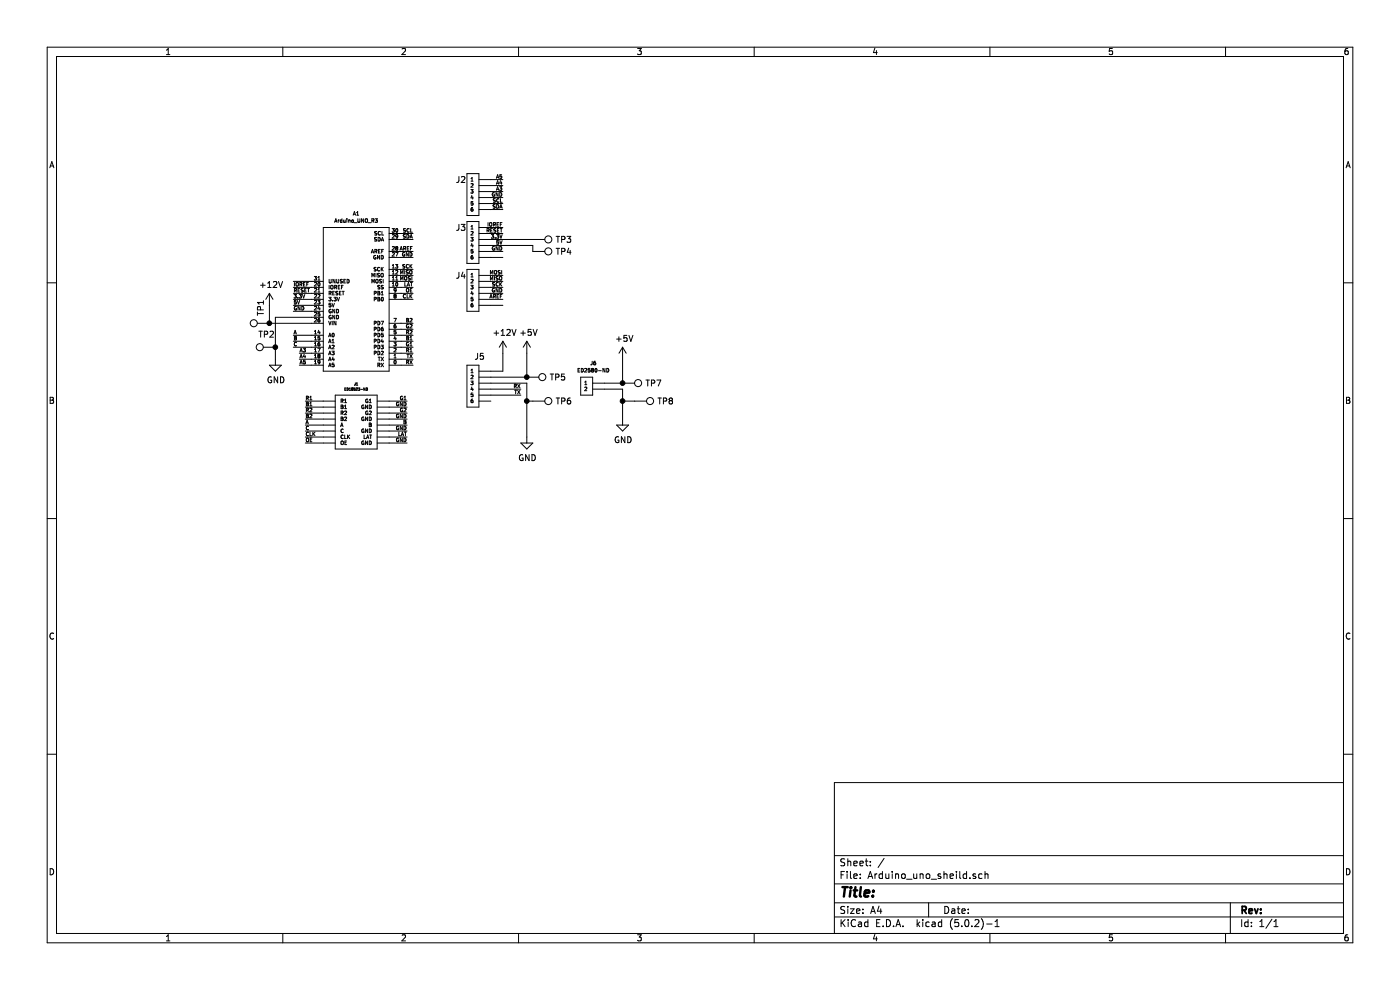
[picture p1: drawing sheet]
EESchema Schematic File Version 4
LIBS:Arduino_uno_sheild-cache
EELAYER 26 0
EELAYER END
$Descr A4 11693 8268
encoding utf-8
Sheet 1 1
Title ""
Date ""
Rev ""
Comp ""
Comment1 ""
Comment2 ""
Comment3 ""
Comment4 ""
$EndDescr
Wire Wire Line
	2250 2550 2250 2700
$Comp
L power:+12V #PWR01
U 1 1
P 2250 2550
F 0 "#PWR01" H 2250 2400 50  0001 C CNN
F 1 "+12V" H 2265 2723 50  0000 C CNN
F 2 "" H 2250 2550 50  0001 C CNN
F 3 "" H 2250 2550 50  0001 C CNN
	1    2250 2550
	1    0    0    -1  
$EndComp
$Comp
L power:GND #PWR02
U 1 1
P 2300 3000
F 0 "#PWR02" H 2300 2750 50  0001 C CNN
F 1 "GND" H 2305 2827 50  0000 C CNN
F 2 "" H 2300 3000 50  0001 C CNN
F 3 "" H 2300 3000 50  0001 C CNN
	1    2300 3000
	1    0    0    -1  
$EndComp
$Comp
L Arduino_uno_sheild-rescue:6posheader-JPL_Robotics_Lib J5
U 1 1
P 3900 3400
F 0 "J5" H 4006 3823 50  0000 C CNN
F 1 "6posheader" H 4100 3900 50  0001 C CNN
F 2 "JPL Robotics:455-1708-ND" H 3900 3400 50  0001 C CNN
F 3 "" H 3900 3400 50  0001 C CNN
	1    3900 3400
	1    0    0    -1  
$EndComp
Wire Wire Line
	4200 2950 4200 3100
$Comp
L power:+12V #PWR03
U 1 1
P 4200 2950
F 0 "#PWR03" H 4200 2800 50  0001 C CNN
F 1 "+12V" H 4215 3123 50  0000 C CNN
F 2 "" H 4200 2950 50  0001 C CNN
F 3 "" H 4200 2950 50  0001 C CNN
	1    4200 2950
	1    0    0    -1  
$EndComp
$Comp
L power:+5V #PWR04
U 1 1
P 4400 2950
F 0 "#PWR04" H 4400 2800 50  0001 C CNN
F 1 "+5V" H 4415 3123 50  0000 C CNN
F 2 "" H 4400 2950 50  0001 C CNN
F 3 "" H 4400 2950 50  0001 C CNN
	1    4400 2950
	1    0    0    -1  
$EndComp
$Comp
L power:GND #PWR05
U 1 1
P 4400 3650
F 0 "#PWR05" H 4400 3400 50  0001 C CNN
F 1 "GND" H 4405 3477 50  0000 C CNN
F 2 "" H 4400 3650 50  0001 C CNN
F 3 "" H 4400 3650 50  0001 C CNN
	1    4400 3650
	1    0    0    -1  
$EndComp
Wire Wire Line
	4100 3100 4200 3100
Wire Wire Line
	4100 3150 4400 3150
Wire Wire Line
	4400 2950 4400 3150
Wire Wire Line
	4400 3200 4100 3200
Wire Wire Line
	4400 3200 4400 3350
Wire Wire Line
	4100 3250 4350 3250
Wire Wire Line
	4100 3300 4350 3300
Text Label 4350 3250 2    30   ~ 0
RX
Text Label 4350 3300 2    30   ~ 0
TX
Wire Wire Line
	2250 2700 2600 2700
Wire Wire Line
	2600 2650 2300 2650
Wire Wire Line
	2300 2650 2300 2900
Wire Wire Line
	2600 2850 2450 2850
Wire Wire Line
	2600 2800 2450 2800
Wire Wire Line
	2600 2900 2450 2900
Text Label 2450 2800 0    30   ~ 0
A
Text Label 2450 2850 0    30   ~ 0
B
Text Label 2450 2900 0    30   ~ 0
C
Wire Wire Line
	3350 3050 3450 3050
Wire Wire Line
	3350 3000 3450 3000
Wire Wire Line
	3350 2950 3450 2950
Wire Wire Line
	3350 2900 3450 2900
Wire Wire Line
	3350 2850 3450 2850
Wire Wire Line
	3350 2800 3450 2800
Wire Wire Line
	3350 2750 3450 2750
Wire Wire Line
	3350 2700 3450 2700
Text Label 3450 3050 2    30   ~ 0
RX
Text Label 3450 3000 2    30   ~ 0
TX
Text Label 3450 2950 2    30   ~ 0
R1
Text Label 3450 2900 2    30   ~ 0
G1
Text Label 3450 2850 2    30   ~ 0
B1
Text Label 3450 2800 2    30   ~ 0
R2
Text Label 3450 2750 2    30   ~ 0
G2
Text Label 3450 2700 2    30   ~ 0
B2
$Comp
L Arduino_uno_sheild-rescue:Arduino_UNO_R3-JPL_Robotics_Lib A1
U 1 1
P 2350 3250
F 0 "A1" H 2975 4718 30  0000 C CNN
F 1 "Arduino_UNO_R3" H 2975 4658 30  0000 C CNN
F 2 "JPL Robotics:Arduino Uno Sheild" H 2350 3250 30  0001 C CNN
F 3 "" H 2350 3250 30  0001 C CNN
	1    2350 3250
	1    0    0    -1  
$EndComp
Wire Wire Line
	3350 2500 3450 2500
Wire Wire Line
	3350 2450 3450 2450
Wire Wire Line
	3350 2400 3450 2400
Text Label 3450 2400 2    30   ~ 0
LAT
Text Label 3450 2450 2    30   ~ 0
OE
Text Label 3450 2500 2    30   ~ 0
CLK
$Comp
L Arduino_uno_sheild-rescue:ED2580-ND-JPL_Robotics_Lib J6
U 1 1
P 4900 3300
F 0 "J6" H 4956 3568 30  0000 C CNN
F 1 "ED2580-ND" H 4956 3508 30  0000 C CNN
F 2 "JPL Robotics:ED1501-ND" H 4900 3500 30  0001 C CNN
F 3 "" H 4900 3500 30  0001 C CNN
	1    4900 3300
	1    0    0    -1  
$EndComp
$Comp
L power:+5V #PWR06
U 1 1
P 5200 3000
F 0 "#PWR06" H 5200 2850 50  0001 C CNN
F 1 "+5V" H 5215 3173 50  0000 C CNN
F 2 "" H 5200 3000 50  0001 C CNN
F 3 "" H 5200 3000 50  0001 C CNN
	1    5200 3000
	1    0    0    -1  
$EndComp
Wire Wire Line
	5200 3000 5200 3200
Wire Wire Line
	5050 3200 5200 3200
$Comp
L power:GND #PWR07
U 1 1
P 5200 3500
F 0 "#PWR07" H 5200 3250 50  0001 C CNN
F 1 "GND" H 5205 3327 50  0000 C CNN
F 2 "" H 5200 3500 50  0001 C CNN
F 3 "" H 5200 3500 50  0001 C CNN
	1    5200 3500
	1    0    0    -1  
$EndComp
Wire Wire Line
	5050 3250 5200 3250
Wire Wire Line
	5200 3250 5200 3350
$Comp
L Arduino_uno_sheild-rescue:ED10523-ND-JPL_Robotics_Lib J1
U 1 1
P 2550 3750
F 0 "J1" H 2975 4293 20  0000 C CNN
F 1 "ED10523-ND" H 2975 4250 20  0000 C CNN
F 2 "JPL Robotics:16 pos 3M connector" H 2950 4300 20  0001 C CNN
F 3 "" H 2950 4300 20  0001 C CNN
	1    2550 3750
	1    0    0    -1  
$EndComp
Wire Wire Line
	2700 3350 2550 3350
Wire Wire Line
	2700 3400 2550 3400
Wire Wire Line
	2700 3450 2550 3450
Wire Wire Line
	2700 3500 2550 3500
Wire Wire Line
	2700 3550 2550 3550
Wire Wire Line
	2700 3600 2550 3600
Wire Wire Line
	2700 3650 2550 3650
Wire Wire Line
	2700 3700 2550 3700
Wire Wire Line
	3400 3350 3250 3350
Wire Wire Line
	3400 3400 3250 3400
Wire Wire Line
	3400 3450 3250 3450
Wire Wire Line
	3400 3500 3250 3500
Wire Wire Line
	3400 3550 3250 3550
Wire Wire Line
	3400 3600 3250 3600
Wire Wire Line
	3400 3650 3250 3650
Wire Wire Line
	3400 3700 3250 3700
Text Label 2550 3350 0    30   ~ 0
R1
Text Label 2550 3400 0    30   ~ 0
B1
Text Label 2550 3450 0    30   ~ 0
R2
Text Label 2550 3500 0    30   ~ 0
B2
Text Label 2550 3550 0    30   ~ 0
A
Text Label 2550 3600 0    30   ~ 0
C
Text Label 2550 3650 0    30   ~ 0
CLK
Text Label 2550 3700 0    30   ~ 0
OE
Text Label 3400 3350 2    30   ~ 0
G1
Text Label 3400 3400 2    30   ~ 0
GND
Text Label 3400 3450 2    30   ~ 0
G2
Text Label 3400 3500 2    30   ~ 0
GND
Text Label 3400 3550 2    30   ~ 0
B
Text Label 3400 3600 2    30   ~ 0
GND
Text Label 3400 3650 2    30   ~ 0
LAT
Text Label 3400 3700 2    30   ~ 0
GND
$Comp
L Arduino_uno_sheild-rescue:6posheader-JPL_Robotics_Lib J2
U 1 1
P 3900 1800
F 0 "J2" H 3850 2100 50  0000 C CNN
F 1 "6posheader" H 4100 2300 50  0001 C CNN
F 2 "JPL Robotics:6 pos header pin" H 3900 1800 50  0001 C CNN
F 3 "" H 3900 1800 50  0001 C CNN
	1    3900 1800
	1    0    0    -1  
$EndComp
Wire Wire Line
	4100 1500 4200 1500
Wire Wire Line
	4100 1550 4200 1550
Wire Wire Line
	4100 1600 4200 1600
Wire Wire Line
	4100 1650 4200 1650
Wire Wire Line
	4100 1700 4200 1700
Wire Wire Line
	4100 1750 4200 1750
$Comp
L Arduino_uno_sheild-rescue:6posheader-JPL_Robotics_Lib J3
U 1 1
P 3900 2200
F 0 "J3" H 3850 2500 50  0000 C CNN
F 1 "6posheader" H 4100 2700 50  0001 C CNN
F 2 "JPL Robotics:6 pos header pin" H 3900 2200 50  0001 C CNN
F 3 "" H 3900 2200 50  0001 C CNN
	1    3900 2200
	1    0    0    -1  
$EndComp
Wire Wire Line
	4100 1900 4200 1900
Wire Wire Line
	4100 1950 4200 1950
Wire Wire Line
	4100 2100 4200 2100
Wire Wire Line
	4100 2150 4200 2150
$Comp
L Arduino_uno_sheild-rescue:6posheader-JPL_Robotics_Lib J4
U 1 1
P 3900 2600
F 0 "J4" H 3850 2900 50  0000 C CNN
F 1 "6posheader" H 4100 3100 50  0001 C CNN
F 2 "JPL Robotics:6 pos header pin" H 3900 2600 50  0001 C CNN
F 3 "" H 3900 2600 50  0001 C CNN
	1    3900 2600
	1    0    0    -1  
$EndComp
Wire Wire Line
	4100 2300 4200 2300
Wire Wire Line
	4100 2350 4200 2350
Wire Wire Line
	4100 2400 4200 2400
Wire Wire Line
	4100 2450 4200 2450
Wire Wire Line
	4100 2500 4200 2500
Wire Wire Line
	4100 2550 4200 2550
Text Label 4200 1600 2    30   ~ 0
A3
Text Label 4200 1550 2    30   ~ 0
A4
Text Label 4200 1500 2    30   ~ 0
A5
Text Label 4200 1900 2    30   ~ 0
IOREF
Text Label 4200 1950 2    30   ~ 0
RESET
Text Label 4200 2000 2    30   ~ 0
3.3V
Text Label 4200 2050 2    30   ~ 0
5V
Text Label 4200 2100 2    30   ~ 0
GND
Text Label 4200 2300 2    30   ~ 0
MOSI
Text Label 4200 2350 2    30   ~ 0
MISO
Text Label 4200 2400 2    30   ~ 0
SCK
Text Label 4200 2500 2    30   ~ 0
AREF
Text Label 4200 1750 2    30   ~ 0
SDA
Text Label 4200 1700 2    30   ~ 0
SCL
Text Label 4200 2450 2    30   ~ 0
GND
Text Label 4200 1650 2    30   ~ 0
GND
Wire Wire Line
	3350 1950 3450 1950
Wire Wire Line
	3350 2000 3450 2000
Wire Wire Line
	3350 2100 3450 2100
Wire Wire Line
	3350 2150 3450 2150
Wire Wire Line
	3350 2250 3450 2250
Wire Wire Line
	3350 2300 3450 2300
Wire Wire Line
	3350 2350 3450 2350
Wire Wire Line
	2500 2950 2600 2950
Wire Wire Line
	2500 3000 2600 3000
Wire Wire Line
	2500 3050 2600 3050
Text Label 3450 2350 2    30   ~ 0
MOSI
Text Label 3450 2300 2    30   ~ 0
MISO
Text Label 3450 2250 2    30   ~ 0
SCK
Text Label 3450 2150 2    30   ~ 0
GND
Text Label 3450 2100 2    30   ~ 0
AREF
Text Label 3450 2000 2    30   ~ 0
SDA
Text Label 3450 1950 2    30   ~ 0
SCL
Text Label 2500 2950 0    30   ~ 0
A3
Text Label 2500 3000 0    30   ~ 0
A4
Text Label 2500 3050 0    30   ~ 0
A5
Text Label 2450 2400 0    30   ~ 0
IOREF
Text Label 2450 2450 0    30   ~ 0
RESET
Text Label 2450 2500 0    30   ~ 0
3.3V
Text Label 2450 2550 0    30   ~ 0
5V
Text Label 2450 2600 0    30   ~ 0
GND
Wire Wire Line
	2450 2350 2600 2350
Wire Wire Line
	2450 2400 2600 2400
Wire Wire Line
	2450 2450 2600 2450
Wire Wire Line
	2450 2500 2600 2500
Wire Wire Line
	2450 2550 2600 2550
Wire Wire Line
	2450 2600 2600 2600
$Comp
L Connector:TestPoint TP1
U 1 1
P 2250 2700
F 0 "TP1" H 2308 2774 50  0000 L CNN
F 1 "TestPoint" H 2308 2729 50  0001 L CNN
F 2 "TestPoint:TestPoint_Pad_1.0x1.0mm" H 2450 2700 50  0001 C CNN
F 3 "~" H 2450 2700 50  0001 C CNN
	1    2250 2700
	0    -1   -1   0   
$EndComp
$Comp
L Connector:TestPoint TP2
U 1 1
P 2300 2900
F 0 "TP2" V 2403 2974 50  0000 C CNN
F 1 "TestPoint" H 2358 2929 50  0001 L CNN
F 2 "TestPoint:TestPoint_Pad_1.0x1.0mm" H 2500 2900 50  0001 C CNN
F 3 "~" H 2500 2900 50  0001 C CNN
	1    2300 2900
	0    -1   -1   0   
$EndComp
Connection ~ 2300 2900
Wire Wire Line
	2300 2900 2300 3000
Connection ~ 2250 2700
$Comp
L Connector:TestPoint TP3
U 1 1
P 4450 2000
F 0 "TP3" V 4450 2188 50  0000 L CNN
F 1 "TestPoint" H 4508 2029 50  0001 L CNN
F 2 "TestPoint:TestPoint_Pad_1.0x1.0mm" H 4650 2000 50  0001 C CNN
F 3 "~" H 4650 2000 50  0001 C CNN
	1    4450 2000
	0    1    1    0   
$EndComp
$Comp
L Connector:TestPoint TP4
U 1 1
P 4450 2100
F 0 "TP4" V 4450 2288 50  0000 L CNN
F 1 "TestPoint" H 4508 2129 50  0001 L CNN
F 2 "TestPoint:TestPoint_Pad_1.0x1.0mm" H 4650 2100 50  0001 C CNN
F 3 "~" H 4650 2100 50  0001 C CNN
	1    4450 2100
	0    1    1    0   
$EndComp
Wire Wire Line
	4100 2000 4450 2000
Wire Wire Line
	4450 2050 4450 2100
Wire Wire Line
	4100 2050 4450 2050
$Comp
L Connector:TestPoint TP7
U 1 1
P 5200 3200
F 0 "TP7" V 5200 3388 50  0000 L CNN
F 1 "TestPoint" H 5258 3229 50  0001 L CNN
F 2 "TestPoint:TestPoint_Pad_1.0x1.0mm" H 5400 3200 50  0001 C CNN
F 3 "~" H 5400 3200 50  0001 C CNN
	1    5200 3200
	0    1    1    0   
$EndComp
$Comp
L Connector:TestPoint TP8
U 1 1
P 5300 3350
F 0 "TP8" V 5300 3538 50  0000 L CNN
F 1 "TestPoint" H 5358 3379 50  0001 L CNN
F 2 "TestPoint:TestPoint_Pad_1.0x1.0mm" H 5500 3350 50  0001 C CNN
F 3 "~" H 5500 3350 50  0001 C CNN
	1    5300 3350
	0    1    1    0   
$EndComp
Wire Wire Line
	5200 3350 5300 3350
Connection ~ 5200 3350
Wire Wire Line
	5200 3350 5200 3500
$Comp
L Connector:TestPoint TP5
U 1 1
P 4400 3150
F 0 "TP5" V 4400 3338 50  0000 L CNN
F 1 "TestPoint" H 4458 3179 50  0001 L CNN
F 2 "TestPoint:TestPoint_Pad_1.0x1.0mm" H 4600 3150 50  0001 C CNN
F 3 "~" H 4600 3150 50  0001 C CNN
	1    4400 3150
	0    1    1    0   
$EndComp
$Comp
L Connector:TestPoint TP6
U 1 1
P 4450 3350
F 0 "TP6" V 4450 3538 50  0000 L CNN
F 1 "TestPoint" H 4508 3379 50  0001 L CNN
F 2 "TestPoint:TestPoint_Pad_1.0x1.0mm" H 4650 3350 50  0001 C CNN
F 3 "~" H 4650 3350 50  0001 C CNN
	1    4450 3350
	0    1    1    0   
$EndComp
Wire Wire Line
	4400 3350 4450 3350
Connection ~ 4400 3350
Wire Wire Line
	4400 3350 4400 3650
Connection ~ 5200 3200
Connection ~ 4400 3150
$EndSCHEMATC
